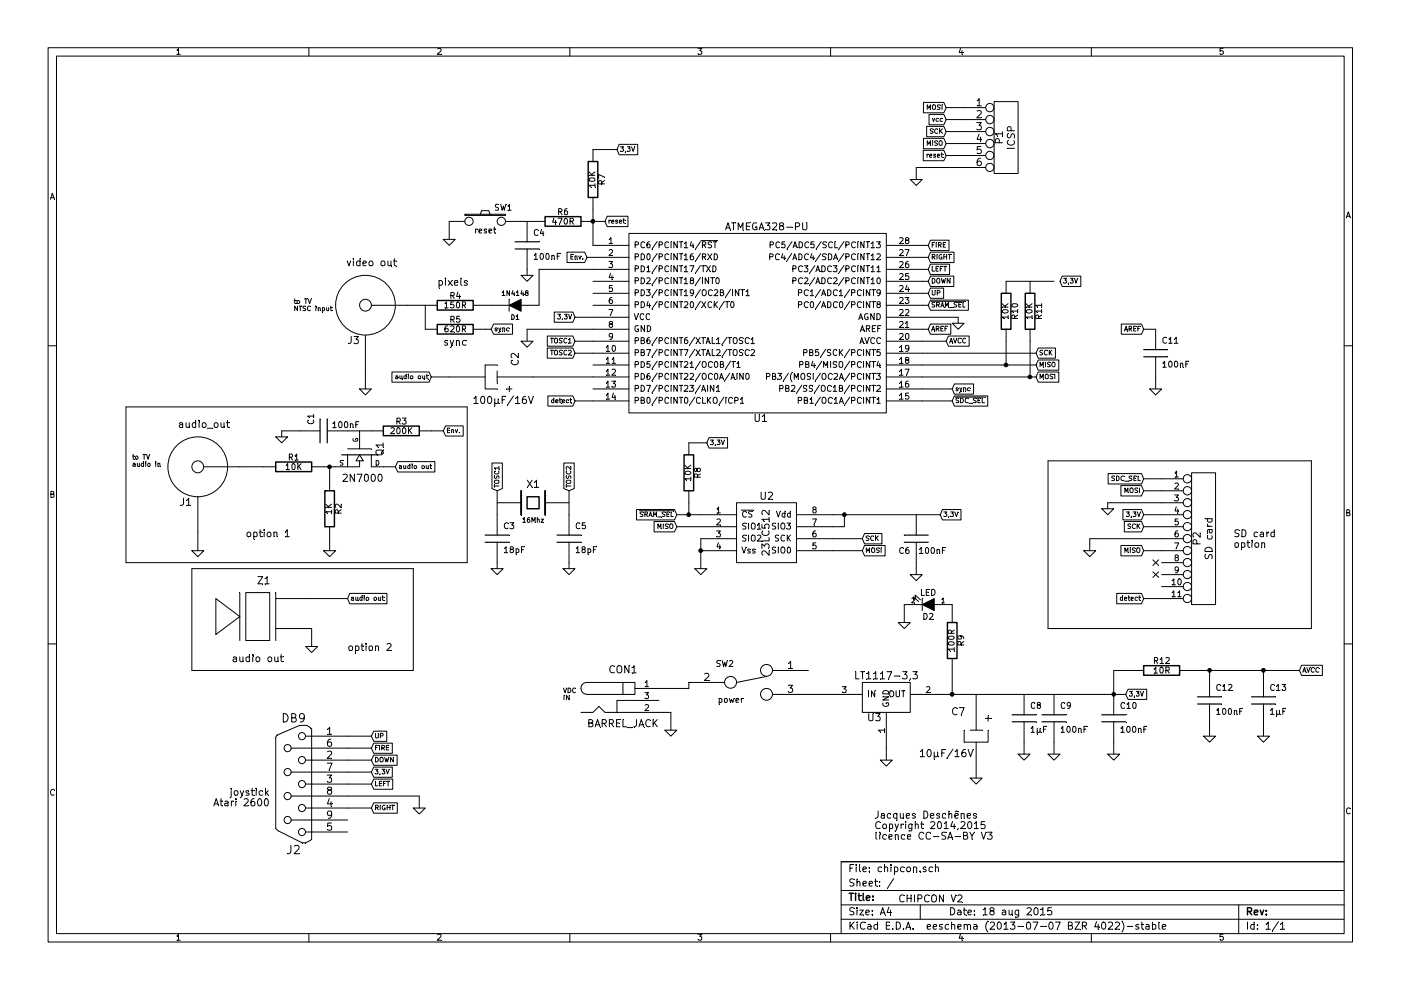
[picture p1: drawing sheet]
EESchema Schematic File Version 2
LIBS:power
LIBS:device
LIBS:transistors
LIBS:conn
LIBS:linear
LIBS:regul
LIBS:74xx
LIBS:cmos4000
LIBS:adc-dac
LIBS:memory
LIBS:xilinx
LIBS:special
LIBS:microcontrollers
LIBS:dsp
LIBS:microchip
LIBS:analog_switches
LIBS:motorola
LIBS:texas
LIBS:intel
LIBS:audio
LIBS:interface
LIBS:digital-audio
LIBS:philips
LIBS:display
LIBS:cypress
LIBS:siliconi
LIBS:opto
LIBS:atmel
LIBS:contrib
LIBS:valves
LIBS:librairie-personnelle
LIBS:chipcon-cache
EELAYER 27 0
EELAYER END
$Descr A4 11693 8268
encoding utf-8
Sheet 1 1
Title ""
Date "18 aug 2015"
Rev ""
Comp ""
Comment1 ""
Comment2 ""
Comment3 ""
Comment4 ""
$EndDescr
$Comp
L ATMEGA328-PU U1
U 1 1
P 6350 2500
F 0 "U1" H 6350 1500 60  0000 C CNN
F 1 "ATMEGA328-PU" H 6400 3100 60  0000 C CNN
F 2 "" H 6350 2500 60  0000 C CNN
F 3 "" H 6350 2500 60  0000 C CNN
	1    6350 2500
	1    0    0    -1  
$EndComp
$Comp
L PHONO_JACK J3
U 1 1
P 3050 2550
F 0 "J3" H 2950 2250 60  0000 C CNN
F 1 "video out" H 3100 2900 60  0000 C CNN
F 2 "~" H 3050 2550 60  0000 C CNN
F 3 "~" H 3050 2550 60  0000 C CNN
	1    3050 2550
	1    0    0    -1  
$EndComp
$Comp
L GND #PWR5
U 1 1
P 3050 3250
F 0 "#PWR5" H 3050 3250 30  0001 C CNN
F 1 "GND" H 3050 3180 30  0001 C CNN
F 2 "" H 3050 3250 60  0000 C CNN
F 3 "" H 3050 3250 60  0000 C CNN
	1    3050 3250
	1    0    0    -1  
$EndComp
$Comp
L R R4
U 1 1
P 3800 2550
F 0 "R4" V 3880 2550 50  0000 C CNN
F 1 "150R" V 3800 2550 50  0000 C CNN
F 2 "~" H 3800 2550 60  0000 C CNN
F 3 "~" H 3800 2550 60  0000 C CNN
	1    3800 2550
	0    -1   -1   0   
$EndComp
$Comp
L R R5
U 1 1
P 3800 2750
F 0 "R5" V 3880 2750 50  0000 C CNN
F 1 "620R" V 3800 2750 50  0000 C CNN
F 2 "~" H 3800 2750 60  0000 C CNN
F 3 "~" H 3800 2750 60  0000 C CNN
	1    3800 2750
	0    -1   -1   0   
$EndComp
Text Notes 3650 2400 0    60   ~ 0
pixels\n
Text Notes 3700 2900 0    60   ~ 0
sync
$Comp
L DIODE D1
U 1 1
P 4300 2550
F 0 "D1" H 4300 2650 40  0000 C CNN
F 1 "1N4148" H 4300 2450 40  0000 C CNN
F 2 "~" H 4300 2550 60  0000 C CNN
F 3 "~" H 4300 2550 60  0000 C CNN
	1    4300 2550
	-1   0    0    1   
$EndComp
Text GLabel 7950 3350 2    39   Input ~ 0
~SDC_SEL
Text GLabel 8650 2950 2    39   Input ~ 0
SCK
Text GLabel 8650 3150 2    39   Input ~ 0
MOSI
Text GLabel 8650 3050 2    39   Input ~ 0
MISO
$Comp
L LT1117 U3
U 1 1
P 7400 5950
F 0 "U3" H 7300 5900 60  0000 C CNN
F 1 "LT1117-3,3" H 7400 6250 60  0000 C CNN
F 2 "" H 7400 5950 60  0000 C CNN
F 3 "" H 7400 5950 60  0000 C CNN
	1    7400 5950
	1    0    0    -1  
$EndComp
$Comp
L C C8
U 1 1
P 8550 6000
F 0 "C8" H 8600 6100 50  0000 L CNN
F 1 "1µF" H 8600 5900 50  0000 L CNN
F 2 "~" H 8550 6000 60  0000 C CNN
F 3 "~" H 8550 6000 60  0000 C CNN
	1    8550 6000
	1    0    0    -1  
$EndComp
$Comp
L BARREL_JACK CON1
U 1 1
P 5200 5850
F 0 "CON1" H 5200 6100 60  0000 C CNN
F 1 "BARREL_JACK" H 5200 5650 60  0000 C CNN
F 2 "" H 5200 5850 60  0000 C CNN
F 3 "" H 5200 5850 60  0000 C CNN
	1    5200 5850
	1    0    0    -1  
$EndComp
$Comp
L GND #PWR12
U 1 1
P 5600 6100
F 0 "#PWR12" H 5600 6100 30  0001 C CNN
F 1 "GND" H 5600 6030 30  0001 C CNN
F 2 "" H 5600 6100 60  0000 C CNN
F 3 "" H 5600 6100 60  0000 C CNN
	1    5600 6100
	1    0    0    -1  
$EndComp
$Comp
L C C12
U 1 1
P 10100 5850
F 0 "C12" H 10150 5950 50  0000 L CNN
F 1 "100nF" H 10150 5750 50  0000 L CNN
F 2 "~" H 10100 5850 60  0000 C CNN
F 3 "~" H 10100 5850 60  0000 C CNN
	1    10100 5850
	1    0    0    -1  
$EndComp
$Comp
L GND #PWR14
U 1 1
P 7400 6350
F 0 "#PWR14" H 7400 6350 30  0001 C CNN
F 1 "GND" H 7400 6280 30  0001 C CNN
F 2 "" H 7400 6350 60  0000 C CNN
F 3 "" H 7400 6350 60  0000 C CNN
	1    7400 6350
	1    0    0    -1  
$EndComp
$Comp
L GND #PWR20
U 1 1
P 8550 6300
F 0 "#PWR20" H 8550 6300 30  0001 C CNN
F 1 "GND" H 8550 6230 30  0001 C CNN
F 2 "" H 8550 6300 60  0000 C CNN
F 3 "" H 8550 6300 60  0000 C CNN
	1    8550 6300
	1    0    0    -1  
$EndComp
Text Notes 4700 5800 0    39   ~ 0
VDC\nIN
Text GLabel 9400 5800 2    39   Input ~ 0
3,3V
Text GLabel 4800 2650 0    39   Input ~ 0
3,3V
Text GLabel 7900 2850 2    39   Input ~ 0
AVCC
$Comp
L C C13
U 1 1
P 10550 5850
F 0 "C13" H 10600 5950 50  0000 L CNN
F 1 "1µF" H 10600 5750 50  0000 L CNN
F 2 "~" H 10550 5850 60  0000 C CNN
F 3 "~" H 10550 5850 60  0000 C CNN
	1    10550 5850
	1    0    0    -1  
$EndComp
$Comp
L C C9
U 1 1
P 8800 6000
F 0 "C9" H 8850 6100 50  0000 L CNN
F 1 "100nF" H 8850 5900 50  0000 L CNN
F 2 "~" H 8800 6000 60  0000 C CNN
F 3 "~" H 8800 6000 60  0000 C CNN
	1    8800 6000
	1    0    0    -1  
$EndComp
$Comp
L GND #PWR21
U 1 1
P 8800 6300
F 0 "#PWR21" H 8800 6300 30  0001 C CNN
F 1 "GND" H 8800 6230 30  0001 C CNN
F 2 "" H 8800 6300 60  0000 C CNN
F 3 "" H 8800 6300 60  0000 C CNN
	1    8800 6300
	1    0    0    -1  
$EndComp
$Comp
L GND #PWR10
U 1 1
P 4400 2850
F 0 "#PWR10" H 4400 2850 30  0001 C CNN
F 1 "GND" H 4400 2780 30  0001 C CNN
F 2 "" H 4400 2850 60  0000 C CNN
F 3 "" H 4400 2850 60  0000 C CNN
	1    4400 2850
	1    0    0    -1  
$EndComp
$Comp
L GND #PWR18
U 1 1
P 8000 2700
F 0 "#PWR18" H 8000 2700 30  0001 C CNN
F 1 "GND" H 8000 2630 30  0001 C CNN
F 2 "" H 8000 2700 60  0000 C CNN
F 3 "" H 8000 2700 60  0000 C CNN
	1    8000 2700
	1    0    0    -1  
$EndComp
$Comp
L SWITCH_INV SW2
U 1 1
P 6250 5700
F 0 "SW2" H 6050 5850 50  0000 C CNN
F 1 "power" H 6100 5550 50  0000 C CNN
F 2 "~" H 6250 5700 60  0000 C CNN
F 3 "~" H 6250 5700 60  0000 C CNN
	1    6250 5700
	1    0    0    -1  
$EndComp
$Comp
L R R10
U 1 1
P 8400 2600
F 0 "R10" V 8480 2600 50  0000 C CNN
F 1 "10K" V 8400 2600 50  0000 C CNN
F 2 "~" H 8400 2600 60  0000 C CNN
F 3 "~" H 8400 2600 60  0000 C CNN
	1    8400 2600
	1    0    0    -1  
$EndComp
$Comp
L R R11
U 1 1
P 8600 2600
F 0 "R11" V 8680 2600 50  0000 C CNN
F 1 "10K" V 8600 2600 50  0000 C CNN
F 2 "~" H 8600 2600 60  0000 C CNN
F 3 "~" H 8600 2600 60  0000 C CNN
	1    8600 2600
	1    0    0    -1  
$EndComp
Text GLabel 8850 2350 2    39   Input ~ 0
3,3V
$Comp
L R R7
U 1 1
P 4950 1500
F 0 "R7" V 5030 1500 50  0000 C CNN
F 1 "10K" V 4950 1500 50  0000 C CNN
F 2 "~" H 4950 1500 60  0000 C CNN
F 3 "~" H 4950 1500 60  0000 C CNN
	1    4950 1500
	1    0    0    -1  
$EndComp
Text GLabel 5150 1250 2    39   Input ~ 0
3,3V
$Comp
L SW_PUSH SW1
U 1 1
P 4050 1850
F 0 "SW1" H 4200 1960 50  0000 C CNN
F 1 "reset" H 4050 1770 50  0000 C CNN
F 2 "~" H 4050 1850 60  0000 C CNN
F 3 "~" H 4050 1850 60  0000 C CNN
	1    4050 1850
	1    0    0    -1  
$EndComp
$Comp
L GND #PWR7
U 1 1
P 3750 2000
F 0 "#PWR7" H 3750 2000 30  0001 C CNN
F 1 "GND" H 3750 1930 30  0001 C CNN
F 2 "" H 3750 2000 60  0000 C CNN
F 3 "" H 3750 2000 60  0000 C CNN
	1    3750 2000
	1    0    0    -1  
$EndComp
Text Notes 7500 7550 0    59   ~ 0
CHIPCON V2\n
$Comp
L CONN_6 P1
U 1 1
P 8400 1150
F 0 "P1" V 8350 1150 60  0000 C CNN
F 1 "ICSP" V 8450 1150 60  0000 C CNN
F 2 "" H 8400 1150 60  0000 C CNN
F 3 "" H 8400 1150 60  0000 C CNN
	1    8400 1150
	1    0    0    -1  
$EndComp
Text GLabel 7900 1000 0    39   Input ~ 0
vcc
Text GLabel 7900 1300 0    39   Input ~ 0
reset
Text GLabel 5050 1850 2    39   Input ~ 0
reset
Text GLabel 10850 5600 2    39   Input ~ 0
AVCC
$Comp
L GND #PWR16
U 1 1
P 7650 1500
F 0 "#PWR16" H 7650 1500 30  0001 C CNN
F 1 "GND" H 7650 1430 30  0001 C CNN
F 2 "" H 7650 1500 60  0000 C CNN
F 3 "" H 7650 1500 60  0000 C CNN
	1    7650 1500
	1    0    0    -1  
$EndComp
Text GLabel 9550 4300 0    39   Input ~ 0
3,3V
$Comp
L GND #PWR23
U 1 1
P 9250 4250
F 0 "#PWR23" H 9250 4250 30  0001 C CNN
F 1 "GND" H 9250 4180 30  0001 C CNN
F 2 "" H 9250 4250 60  0000 C CNN
F 3 "" H 9250 4250 60  0000 C CNN
	1    9250 4250
	1    0    0    -1  
$EndComp
$Comp
L GND #PWR22
U 1 1
P 9100 4600
F 0 "#PWR22" H 9100 4600 30  0001 C CNN
F 1 "GND" H 9100 4530 30  0001 C CNN
F 2 "" H 9100 4600 60  0000 C CNN
F 3 "" H 9100 4600 60  0000 C CNN
	1    9100 4600
	1    0    0    -1  
$EndComp
Text GLabel 9550 4000 0    39   Input ~ 0
SDC_SEL
Text GLabel 9550 4100 0    39   Input ~ 0
MOSI
Text GLabel 9550 4400 0    39   Input ~ 0
SCK
Text GLabel 9550 4600 0    39   Input ~ 0
MISO
NoConn ~ 9650 4700
NoConn ~ 9650 4800
$Comp
L 23LC512 U2
U 1 1
P 6400 4400
F 0 "U2" H 6400 4650 60  0000 C CNN
F 1 "23LC512" V 6400 4350 60  0000 C CNN
F 2 "~" H 6400 4400 60  0000 C CNN
F 3 "~" H 6400 4400 60  0000 C CNN
	1    6400 4400
	1    0    0    -1  
$EndComp
$Comp
L GND #PWR13
U 1 1
P 5850 4750
F 0 "#PWR13" H 5850 4750 30  0001 C CNN
F 1 "GND" H 5850 4680 30  0001 C CNN
F 2 "" H 5850 4750 60  0000 C CNN
F 3 "" H 5850 4750 60  0000 C CNN
	1    5850 4750
	1    0    0    -1  
$EndComp
Text GLabel 7850 4300 2    39   Input ~ 0
3,3V
$Comp
L C C10
U 1 1
P 9300 6000
F 0 "C10" H 9350 6100 50  0000 L CNN
F 1 "100nF" H 9350 5900 50  0000 L CNN
F 2 "~" H 9300 6000 60  0000 C CNN
F 3 "~" H 9300 6000 60  0000 C CNN
	1    9300 6000
	1    0    0    -1  
$EndComp
$Comp
L GND #PWR24
U 1 1
P 9300 6300
F 0 "#PWR24" H 9300 6300 30  0001 C CNN
F 1 "GND" H 9300 6230 30  0001 C CNN
F 2 "" H 9300 6300 60  0000 C CNN
F 3 "" H 9300 6300 60  0000 C CNN
	1    9300 6300
	1    0    0    -1  
$EndComp
$Comp
L CRYSTAL X1
U 1 1
P 4450 4200
F 0 "X1" H 4450 4350 60  0000 C CNN
F 1 "16Mhz" H 4450 4050 39  0000 C CNN
F 2 "~" H 4450 4200 60  0000 C CNN
F 3 "~" H 4450 4200 60  0000 C CNN
	1    4450 4200
	1    0    0    -1  
$EndComp
$Comp
L C C3
U 1 1
P 4150 4500
F 0 "C3" H 4200 4600 50  0000 L CNN
F 1 "18pF" H 4200 4400 50  0000 L CNN
F 2 "~" H 4150 4500 60  0000 C CNN
F 3 "~" H 4150 4500 60  0000 C CNN
	1    4150 4500
	1    0    0    -1  
$EndComp
$Comp
L C C5
U 1 1
P 4750 4500
F 0 "C5" H 4800 4600 50  0000 L CNN
F 1 "18pF" H 4800 4400 50  0000 L CNN
F 2 "~" H 4750 4500 60  0000 C CNN
F 3 "~" H 4750 4500 60  0000 C CNN
	1    4750 4500
	1    0    0    -1  
$EndComp
$Comp
L GND #PWR8
U 1 1
P 4150 4750
F 0 "#PWR8" H 4150 4750 30  0001 C CNN
F 1 "GND" H 4150 4680 30  0001 C CNN
F 2 "" H 4150 4750 60  0000 C CNN
F 3 "" H 4150 4750 60  0000 C CNN
	1    4150 4750
	1    0    0    -1  
$EndComp
$Comp
L GND #PWR11
U 1 1
P 4750 4750
F 0 "#PWR11" H 4750 4750 30  0001 C CNN
F 1 "GND" H 4750 4680 30  0001 C CNN
F 2 "" H 4750 4750 60  0000 C CNN
F 3 "" H 4750 4750 60  0000 C CNN
	1    4750 4750
	1    0    0    -1  
$EndComp
Text GLabel 4150 4100 1    39   Input ~ 0
TOSC1
Text GLabel 4750 4100 1    39   Input ~ 0
TOSC2
Text GLabel 4800 2850 0    39   Input ~ 0
TOSC1
Text GLabel 4800 2950 0    39   Input ~ 0
TOSC2
Text GLabel 4100 2750 2    39   Input ~ 0
sync
Text GLabel 7950 3250 2    39   Input ~ 0
sync
Text GLabel 7750 2550 2    39   Input ~ 0
~SRAM_SEL
Text GLabel 7900 1200 0    39   Input ~ 0
MISO
Text GLabel 7900 1100 0    39   Input ~ 0
SCK
Text GLabel 7900 900  0    39   Input ~ 0
MOSI
Text GLabel 5650 4300 0    39   Input ~ 0
~SRAM_SEL
Text GLabel 7200 4500 2    39   Input ~ 0
SCK
Text GLabel 7200 4600 2    39   Input ~ 0
MOSI
Text GLabel 5650 4400 0    39   Input ~ 0
MISO
$Comp
L PHONO_JACK J1
U 1 1
P 1650 3900
F 0 "J1" H 1550 3600 60  0000 C CNN
F 1 "audio_out" H 1700 4250 60  0000 C CNN
F 2 "~" H 1650 3900 60  0000 C CNN
F 3 "~" H 1650 3900 60  0000 C CNN
	1    1650 3900
	1    0    0    -1  
$EndComp
$Comp
L GND #PWR1
U 1 1
P 1650 4600
F 0 "#PWR1" H 1650 4600 30  0001 C CNN
F 1 "GND" H 1650 4530 30  0001 C CNN
F 2 "" H 1650 4600 60  0000 C CNN
F 3 "" H 1650 4600 60  0000 C CNN
	1    1650 4600
	1    0    0    -1  
$EndComp
$Comp
L R R1
U 1 1
P 2450 3900
F 0 "R1" V 2530 3900 50  0000 C CNN
F 1 "10K" V 2450 3900 50  0000 C CNN
F 2 "~" H 2450 3900 60  0000 C CNN
F 3 "~" H 2450 3900 60  0000 C CNN
	1    2450 3900
	0    -1   -1   0   
$EndComp
$Comp
L R R8
U 1 1
P 5750 3950
F 0 "R8" V 5830 3950 50  0000 C CNN
F 1 "10K" V 5750 3950 50  0000 C CNN
F 2 "~" H 5750 3950 60  0000 C CNN
F 3 "~" H 5750 3950 60  0000 C CNN
	1    5750 3950
	1    0    0    -1  
$EndComp
Text GLabel 5900 3700 2    39   Input ~ 0
3,3V
Text GLabel 7750 2350 2    39   Input ~ 0
DOWN
Text GLabel 7750 2250 2    39   Input ~ 0
LEFT
Text GLabel 7750 2150 2    39   Input ~ 0
RIGHT
Text GLabel 7750 2050 2    39   Input ~ 0
FIRE
$Comp
L CONN_11 P2
U 1 1
P 10050 4500
F 0 "P2" V 10000 4500 60  0000 C CNN
F 1 "SD card" V 10100 4500 60  0000 C CNN
F 2 "" H 10050 4500 60  0000 C CNN
F 3 "" H 10050 4500 60  0000 C CNN
	1    10050 4500
	1    0    0    -1  
$EndComp
Text GLabel 9550 5000 0    39   Input ~ 0
detect
Text GLabel 4800 3350 0    39   Input ~ 0
detect
$Comp
L R R6
U 1 1
P 4700 1850
F 0 "R6" V 4780 1850 50  0000 C CNN
F 1 "470R" V 4700 1850 50  0000 C CNN
F 2 "~" H 4700 1850 60  0000 C CNN
F 3 "~" H 4700 1850 60  0000 C CNN
	1    4700 1850
	0    -1   -1   0   
$EndComp
$Comp
L C C4
U 1 1
P 4400 2050
F 0 "C4" H 4450 2150 50  0000 L CNN
F 1 "100nF" H 4450 1950 50  0000 L CNN
F 2 "~" H 4400 2050 60  0000 C CNN
F 3 "~" H 4400 2050 60  0000 C CNN
	1    4400 2050
	1    0    0    -1  
$EndComp
$Comp
L GND #PWR9
U 1 1
P 4400 2300
F 0 "#PWR9" H 4400 2300 30  0001 C CNN
F 1 "GND" H 4400 2230 30  0001 C CNN
F 2 "" H 4400 2300 60  0000 C CNN
F 3 "" H 4400 2300 60  0000 C CNN
	1    4400 2300
	1    0    0    -1  
$EndComp
Text GLabel 7750 2450 2    39   Input ~ 0
UP
$Comp
L C C11
U 1 1
P 9650 2950
F 0 "C11" H 9700 3050 50  0000 L CNN
F 1 "100nF" H 9700 2850 50  0000 L CNN
F 2 "~" H 9650 2950 60  0000 C CNN
F 3 "~" H 9650 2950 60  0000 C CNN
	1    9650 2950
	1    0    0    -1  
$EndComp
$Comp
L GND #PWR25
U 1 1
P 9650 3250
F 0 "#PWR25" H 9650 3250 30  0001 C CNN
F 1 "GND" H 9650 3180 30  0001 C CNN
F 2 "" H 9650 3250 60  0000 C CNN
F 3 "" H 9650 3250 60  0000 C CNN
	1    9650 3250
	1    0    0    -1  
$EndComp
Text GLabel 9550 2750 0    39   Input ~ 0
AREF
Wire Wire Line
	3050 3100 3050 3250
Wire Wire Line
	3400 2550 3550 2550
Wire Wire Line
	3550 2550 3550 2750
Wire Wire Line
	4050 2550 4100 2550
Wire Wire Line
	4500 2550 4500 2250
Wire Wire Line
	4500 2250 4950 2250
Wire Wire Line
	7700 2950 8650 2950
Wire Wire Line
	7700 3050 8650 3050
Wire Wire Line
	7700 3150 8650 3150
Wire Wire Line
	5500 5950 5600 5950
Wire Wire Line
	5600 5950 5600 6100
Wire Wire Line
	7400 6250 7400 6350
Wire Wire Line
	8550 6200 8550 6300
Wire Wire Line
	7900 5800 9400 5800
Wire Wire Line
	7900 2850 7700 2850
Wire Wire Line
	4950 2650 4800 2650
Wire Wire Line
	8800 6200 8800 6300
Wire Wire Line
	4400 2750 4950 2750
Wire Wire Line
	7700 2650 8000 2650
Wire Wire Line
	8000 2650 8000 2700
Wire Wire Line
	6900 5800 6750 5800
Wire Wire Line
	5500 5750 5750 5750
Wire Wire Line
	5750 5750 5750 5700
Wire Wire Line
	5150 1250 4950 1250
Wire Wire Line
	4950 1750 4950 2050
Wire Wire Line
	3750 1850 3750 2000
Wire Wire Line
	7900 900  8050 900 
Wire Wire Line
	7900 1000 8050 1000
Wire Wire Line
	7900 1100 8050 1100
Wire Wire Line
	7900 1200 8050 1200
Wire Wire Line
	7900 1300 8050 1300
Wire Wire Line
	7650 1400 8050 1400
Wire Wire Line
	5050 1850 4950 1850
Connection ~ 4950 1850
Wire Wire Line
	9300 5600 9450 5600
Wire Wire Line
	9300 5600 9300 5800
Connection ~ 9300 5800
Wire Wire Line
	7650 1400 7650 1500
Wire Wire Line
	9550 4300 9700 4300
Wire Wire Line
	9700 4200 9250 4200
Wire Wire Line
	9250 4200 9250 4250
Wire Wire Line
	9100 4500 9700 4500
Wire Wire Line
	9550 4000 9700 4000
Wire Wire Line
	9550 4100 9700 4100
Wire Wire Line
	9550 4400 9700 4400
Wire Wire Line
	9100 4500 9100 4600
Wire Wire Line
	9550 4600 9700 4600
Wire Wire Line
	5850 4500 5850 4750
Wire Wire Line
	9300 6200 9300 6300
Wire Wire Line
	4400 2750 4400 2850
Wire Wire Line
	4800 2850 4950 2850
Wire Wire Line
	4800 2950 4950 2950
Wire Wire Line
	4150 4100 4150 4300
Wire Wire Line
	4750 4100 4750 4300
Wire Wire Line
	4150 4700 4150 4750
Wire Wire Line
	4750 4700 4750 4750
Wire Wire Line
	4100 2750 4050 2750
Wire Wire Line
	7950 3250 7700 3250
Wire Wire Line
	7700 3350 7950 3350
Wire Wire Line
	8400 2850 8400 3050
Connection ~ 8400 3050
Wire Wire Line
	8600 2850 8600 3150
Connection ~ 8600 3150
Wire Wire Line
	7050 4400 7050 4300
Connection ~ 7050 4300
Wire Wire Line
	7050 4400 6950 4400
Wire Wire Line
	7200 4500 6950 4500
Wire Wire Line
	6950 4300 7850 4300
Wire Wire Line
	5650 4300 5850 4300
Wire Wire Line
	5650 4400 5850 4400
Wire Wire Line
	7200 4600 6950 4600
Connection ~ 5850 4600
Wire Wire Line
	1650 4450 1650 4600
Wire Wire Line
	2000 3900 2200 3900
Wire Wire Line
	5750 4200 5750 4300
Connection ~ 5750 4300
Wire Wire Line
	5900 3700 5750 3700
Wire Wire Line
	7700 2050 7750 2050
Wire Wire Line
	7700 2150 7750 2150
Wire Wire Line
	7700 2250 7750 2250
Wire Wire Line
	7700 2350 7750 2350
Wire Wire Line
	9550 5000 9700 5000
Wire Wire Line
	4800 3350 4950 3350
Wire Wire Line
	4400 2250 4400 2300
Wire Wire Line
	4350 1850 4450 1850
Wire Wire Line
	7700 2450 7750 2450
Wire Wire Line
	9650 3150 9650 3250
Wire Wire Line
	9550 2750 9650 2750
Text GLabel 7750 2750 2    39   Input ~ 0
AREF
Wire Wire Line
	7700 2750 7750 2750
Text Notes 2450 2550 0    39   ~ 0
to TV\nNTSC input
Text Notes 1100 3850 0    39   ~ 0
to TV\naudio in
Text GLabel 3600 3150 0    39   Input ~ 0
audio out
Wire Wire Line
	4450 3150 4950 3150
Text GLabel 3300 3900 2    39   Input ~ 0
audio out
Wire Wire Line
	2700 3900 2800 3900
$Comp
L ELECTROLYTIC C2
U 1 1
P 4050 3150
F 0 "C2" H 3900 3400 60  0000 C CNN
F 1 "100µF/16V" V 4250 3300 60  0000 C CNN
F 2 "~" H 4050 3150 60  0000 C CNN
F 3 "~" H 4050 3150 60  0000 C CNN
	1    4050 3150
	0    1    1    0   
$EndComp
$Comp
L PIEZO Z1
U 1 1
P 2150 5150
F 0 "Z1" H 2100 4850 60  0000 C CNN
F 1 "audio out" H 2150 5500 60  0000 C CNN
F 2 "~" H 2150 5150 60  0000 C CNN
F 3 "~" H 2150 5150 60  0000 C CNN
	1    2150 5150
	-1   0    0    1   
$EndComp
$Comp
L GND #PWR3
U 1 1
P 2600 5400
F 0 "#PWR3" H 2600 5400 30  0001 C CNN
F 1 "GND" H 2600 5330 30  0001 C CNN
F 2 "~" H 2600 5400 60  0000 C CNN
F 3 "~" H 2600 5400 60  0000 C CNN
	1    2600 5400
	1    0    0    -1  
$EndComp
Wire Wire Line
	2600 5400 2600 5250
Text GLabel 2900 5000 2    39   Input ~ 0
audio out
Wire Wire Line
	2900 5000 2600 5000
Wire Notes Line
	1600 5600 3450 5600
Wire Notes Line
	3450 5600 3450 4750
Wire Notes Line
	3450 4750 1600 4750
Text Notes 2050 4500 0    59   ~ 0
option 1
Text Notes 2900 5450 0    59   ~ 0
option 2
Wire Notes Line
	1600 4750 1600 5600
Wire Notes Line
	8750 3850 8750 5250
Wire Notes Line
	8750 5250 10950 5250
Wire Notes Line
	10950 5250 10950 3850
Wire Notes Line
	10950 3850 8750 3850
Text Notes 10300 4500 0    59   ~ 0
SD card\noption
Wire Wire Line
	3600 3150 3750 3150
Wire Wire Line
	8800 2350 8400 2350
$Comp
L R R12
U 1 1
P 9700 5600
F 0 "R12" V 9780 5600 50  0000 C CNN
F 1 "10R" V 9700 5600 50  0000 C CNN
F 2 "~" H 9700 5600 60  0000 C CNN
F 3 "~" H 9700 5600 60  0000 C CNN
	1    9700 5600
	0    -1   -1   0   
$EndComp
Wire Wire Line
	9950 5600 10850 5600
$Comp
L GND #PWR26
U 1 1
P 10100 6150
F 0 "#PWR26" H 10100 6150 30  0001 C CNN
F 1 "GND" H 10100 6080 30  0001 C CNN
F 2 "" H 10100 6150 60  0000 C CNN
F 3 "" H 10100 6150 60  0000 C CNN
	1    10100 6150
	1    0    0    -1  
$EndComp
Wire Wire Line
	10100 6050 10100 6150
Wire Wire Line
	10100 5600 10100 5650
Connection ~ 10100 5600
Wire Wire Line
	10550 5650 10550 5600
Connection ~ 10550 5600
$Comp
L GND #PWR27
U 1 1
P 10550 6150
F 0 "#PWR27" H 10550 6150 30  0001 C CNN
F 1 "GND" H 10550 6080 30  0001 C CNN
F 2 "" H 10550 6150 60  0000 C CNN
F 3 "" H 10550 6150 60  0000 C CNN
	1    10550 6150
	1    0    0    -1  
$EndComp
Wire Wire Line
	10550 6050 10550 6150
$Comp
L ELECTROLYTIC C7
U 1 1
P 8150 6200
F 0 "C7" H 8000 6450 60  0000 C CNN
F 1 "10µF/16V" H 7900 6100 60  0000 C CNN
F 2 "~" H 8150 6200 60  0000 C CNN
F 3 "~" H 8150 6200 60  0000 C CNN
	1    8150 6200
	1    0    0    -1  
$EndComp
$Comp
L GND #PWR19
U 1 1
P 8150 6500
F 0 "#PWR19" H 8150 6500 30  0001 C CNN
F 1 "GND" H 8150 6430 30  0001 C CNN
F 2 "" H 8150 6500 60  0000 C CNN
F 3 "" H 8150 6500 60  0000 C CNN
	1    8150 6500
	1    0    0    -1  
$EndComp
$Comp
L LED D2
U 1 1
P 7750 5050
F 0 "D2" H 7750 5150 50  0000 C CNN
F 1 "LED" H 7750 4950 50  0000 C CNN
F 2 "~" H 7750 5050 60  0000 C CNN
F 3 "~" H 7750 5050 60  0000 C CNN
	1    7750 5050
	-1   0    0    1   
$EndComp
$Comp
L R R9
U 1 1
P 7950 5350
F 0 "R9" V 8030 5350 50  0000 C CNN
F 1 "100R" V 7950 5350 50  0000 C CNN
F 2 "~" H 7950 5350 60  0000 C CNN
F 3 "~" H 7950 5350 60  0000 C CNN
	1    7950 5350
	1    0    0    -1  
$EndComp
$Comp
L GND #PWR15
U 1 1
P 7550 5200
F 0 "#PWR15" H 7550 5200 30  0001 C CNN
F 1 "GND" H 7550 5130 30  0001 C CNN
F 2 "~" H 7550 5200 60  0000 C CNN
F 3 "~" H 7550 5200 60  0000 C CNN
	1    7550 5200
	1    0    0    -1  
$EndComp
Wire Wire Line
	7550 5050 7550 5200
Wire Wire Line
	7950 5050 7950 5100
Wire Wire Line
	7950 5600 7950 5800
Connection ~ 7950 5800
$Comp
L DB9 J2
U 1 1
P 2450 6550
F 0 "J2" H 2450 7100 70  0000 C CNN
F 1 "DB9" H 2450 6000 70  0000 C CNN
F 2 "" H 2450 6550 60  0000 C CNN
F 3 "" H 2450 6550 60  0000 C CNN
	1    2450 6550
	-1   0    0    1   
$EndComp
Text Notes 2250 6659 2    59   ~ 0
joystick\nAtari 2600
Text GLabel 3100 6150 2    39   Input ~ 0
UP
Text GLabel 3100 6350 2    39   Input ~ 0
DOWN
Text GLabel 3100 6550 2    39   Input ~ 0
LEFT
Text GLabel 3100 6750 2    39   Input ~ 0
RIGHT
Text GLabel 3100 6250 2    39   Input ~ 0
FIRE
Text GLabel 3100 6450 2    39   Input ~ 0
3,3V
Wire Wire Line
	2900 6150 3100 6150
Wire Wire Line
	2900 6250 3100 6250
Wire Wire Line
	2900 6350 3100 6350
Wire Wire Line
	2900 6450 3100 6450
Wire Wire Line
	2900 6550 3100 6550
Wire Wire Line
	2900 6650 3500 6650
Wire Wire Line
	2900 6750 3100 6750
Wire Wire Line
	7700 2550 7750 2550
$Comp
L GND #PWR6
U 1 1
P 3500 6750
F 0 "#PWR6" H 3500 6750 30  0001 C CNN
F 1 "GND" H 3500 6680 30  0001 C CNN
F 2 "~" H 3500 6750 60  0000 C CNN
F 3 "~" H 3500 6750 60  0000 C CNN
	1    3500 6750
	1    0    0    -1  
$EndComp
Wire Wire Line
	3500 6650 3500 6750
$Comp
L MOSFET_N Q1
U 1 1
P 3000 3800
F 0 "Q1" H 3010 3970 60  0000 R CNN
F 1 "2N7000" V 3200 4000 60  0000 R CNN
F 2 "~" H 3000 3800 60  0000 C CNN
F 3 "~" H 3000 3800 60  0000 C CNN
	1    3000 3800
	0    1    1    0   
$EndComp
Wire Wire Line
	3200 3900 3300 3900
$Comp
L R R3
U 1 1
P 3350 3600
F 0 "R3" V 3430 3600 50  0000 C CNN
F 1 "200K" V 3350 3600 50  0000 C CNN
F 2 "~" H 3350 3600 60  0000 C CNN
F 3 "~" H 3350 3600 60  0000 C CNN
	1    3350 3600
	0    -1   -1   0   
$EndComp
$Comp
L C C1
U 1 1
P 2700 3600
F 0 "C1" H 2750 3700 50  0000 L CNN
F 1 "100nF" V 2750 3300 50  0000 L CNN
F 2 "~" H 2700 3600 60  0000 C CNN
F 3 "~" H 2700 3600 60  0000 C CNN
	1    2700 3600
	0    -1   -1   0   
$EndComp
$Comp
L GND #PWR2
U 1 1
P 2350 3650
F 0 "#PWR2" H 2350 3650 30  0001 C CNN
F 1 "GND" H 2350 3580 30  0001 C CNN
F 2 "~" H 2350 3650 60  0000 C CNN
F 3 "~" H 2350 3650 60  0000 C CNN
	1    2350 3650
	1    0    0    -1  
$EndComp
Wire Wire Line
	2500 3600 2350 3600
Wire Wire Line
	2350 3600 2350 3650
Wire Wire Line
	2900 3600 3100 3600
Text GLabel 3700 3600 2    39   Input ~ 0
Env.
Wire Wire Line
	3600 3600 3700 3600
Wire Notes Line
	1050 3400 3900 3400
Wire Notes Line
	3900 3400 3900 4700
Wire Notes Line
	3900 4700 1050 4700
Wire Notes Line
	1050 4700 1050 3400
Text GLabel 4900 2150 0    39   Input ~ 0
Env.
Wire Wire Line
	4900 2150 4950 2150
$Comp
L R R2
U 1 1
P 2750 4250
F 0 "R2" V 2830 4250 50  0000 C CNN
F 1 "1K" V 2750 4250 50  0000 C CNN
F 2 "~" H 2750 4250 60  0000 C CNN
F 3 "~" H 2750 4250 60  0000 C CNN
	1    2750 4250
	1    0    0    -1  
$EndComp
$Comp
L GND #PWR4
U 1 1
P 2750 4600
F 0 "#PWR4" H 2750 4600 30  0001 C CNN
F 1 "GND" H 2750 4530 30  0001 C CNN
F 2 "~" H 2750 4600 60  0000 C CNN
F 3 "~" H 2750 4600 60  0000 C CNN
	1    2750 4600
	1    0    0    -1  
$EndComp
Wire Wire Line
	2750 4500 2750 4600
Wire Wire Line
	2750 4000 2750 3900
Connection ~ 2750 3900
Text Notes 7300 6850 0    59   ~ 0
Jacques Deschênes\nCopyright 2014,2015\nlicence CC-SA-BY V3
$Comp
L C C6
U 1 1
P 7650 4500
F 0 "C6" H 7700 4600 50  0000 L CNN
F 1 "100nF" H 7400 4600 50  0000 L CNN
F 2 "~" H 7650 4500 60  0000 C CNN
F 3 "~" H 7650 4500 60  0000 C CNN
	1    7650 4500
	-1   0    0    1   
$EndComp
$Comp
L GND #PWR17
U 1 1
P 7650 4800
F 0 "#PWR17" H 7650 4800 30  0001 C CNN
F 1 "GND" H 7650 4730 30  0001 C CNN
F 2 "" H 7650 4800 60  0000 C CNN
F 3 "" H 7650 4800 60  0000 C CNN
	1    7650 4800
	1    0    0    -1  
$EndComp
Wire Wire Line
	7650 4700 7650 4800
$EndSCHEMATC
